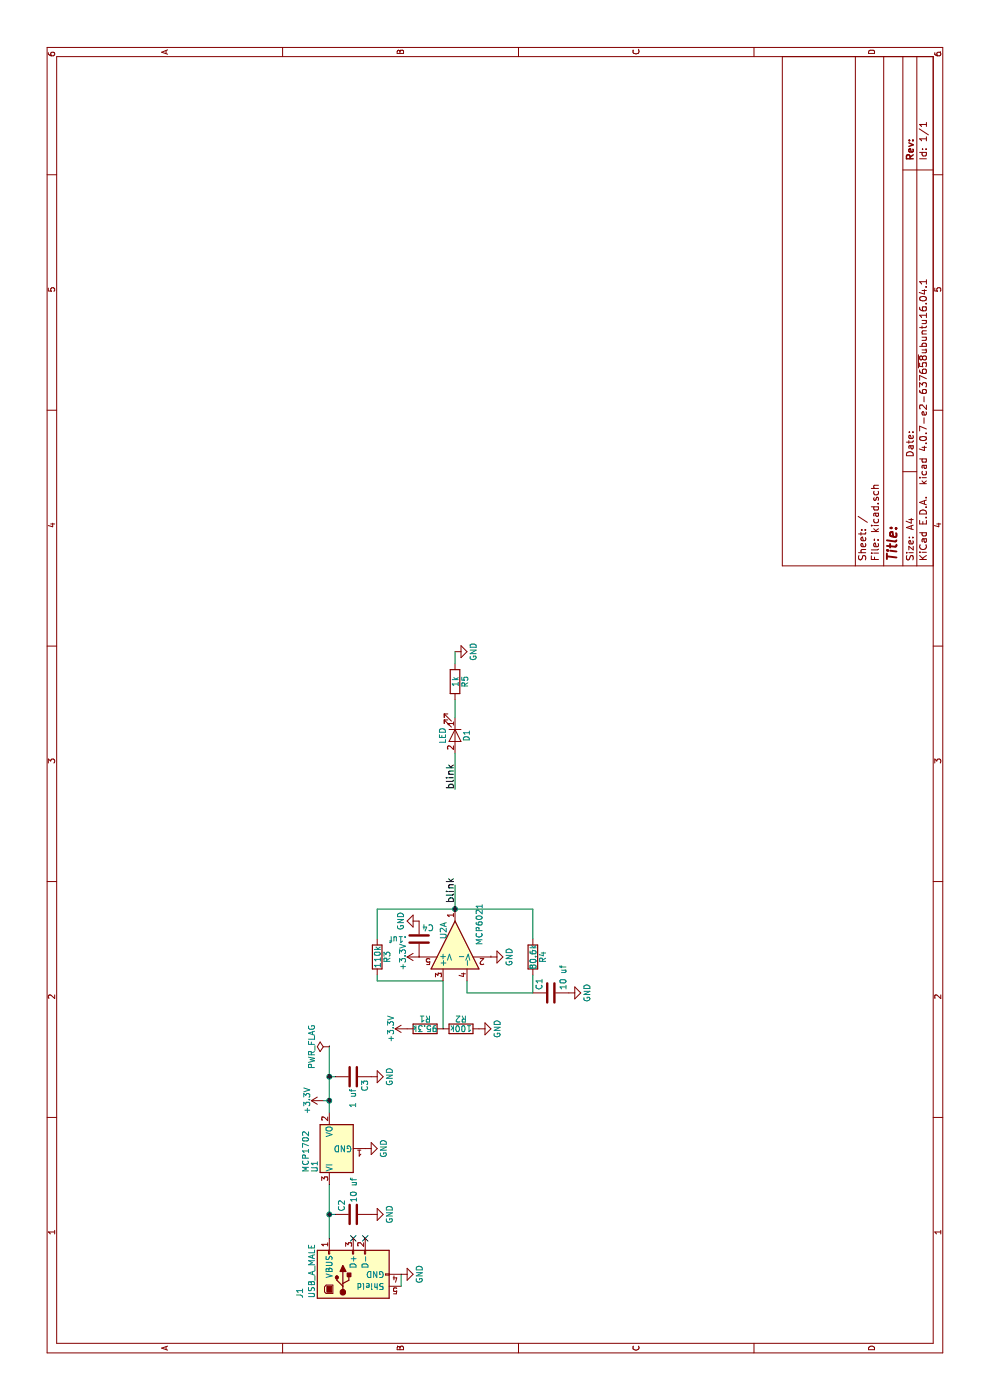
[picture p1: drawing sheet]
EESchema Schematic File Version 2
LIBS:power
LIBS:device
LIBS:switches
LIBS:relays
LIBS:motors
LIBS:transistors
LIBS:conn
LIBS:linear
LIBS:regul
LIBS:74xx
LIBS:cmos4000
LIBS:adc-dac
LIBS:memory
LIBS:xilinx
LIBS:microcontrollers
LIBS:dsp
LIBS:microchip
LIBS:analog_switches
LIBS:motorola
LIBS:texas
LIBS:intel
LIBS:audio
LIBS:interface
LIBS:digital-audio
LIBS:philips
LIBS:display
LIBS:cypress
LIBS:siliconi
LIBS:opto
LIBS:atmel
LIBS:contrib
LIBS:valves
LIBS:component_lib
LIBS:pspice
LIBS:kicad-cache
EELAYER 25 0
EELAYER END
$Descr A4 11693 8268
encoding utf-8
Sheet 1 1
Title ""
Date ""
Rev ""
Comp ""
Comment1 ""
Comment2 ""
Comment3 ""
Comment4 ""
$EndDescr
$Comp
L LD1117S33TR_SOT223 U1
U 1 1
P 2100 2750
F 0 "U1" H 1950 2875 50  0000 C CNN
F 1 "MCP1702" H 1900 2950 50  0000 L CNN
F 2 "TO_SOT_Packages_SMD:SOT-23" H 2100 2950 50  0001 C CNN
F 3 "" H 2200 2500 50  0001 C CNN
	1    2100 2750
	1    0    0    -1  
$EndComp
$Comp
L +3.3V #PWR01
U 1 1
P 2500 2700
F 0 "#PWR01" H 2500 2550 50  0001 C CNN
F 1 "+3.3V" H 2500 2840 50  0000 C CNN
F 2 "" H 2500 2700 50  0001 C CNN
F 3 "" H 2500 2700 50  0001 C CNN
	1    2500 2700
	1    0    0    -1  
$EndComp
$Comp
L +3.3V #PWR02
U 1 1
P 3700 3500
F 0 "#PWR02" H 3700 3350 50  0001 C CNN
F 1 "+3.3V" H 3700 3640 50  0000 C CNN
F 2 "" H 3700 3500 50  0001 C CNN
F 3 "" H 3700 3500 50  0001 C CNN
	1    3700 3500
	1    0    0    -1  
$EndComp
$Comp
L GND #PWR03
U 1 1
P 1050 3350
F 0 "#PWR03" H 1050 3100 50  0001 C CNN
F 1 "GND" H 1050 3200 50  0000 C CNN
F 2 "" H 1050 3350 50  0001 C CNN
F 3 "" H 1050 3350 50  0001 C CNN
	1    1050 3350
	1    0    0    -1  
$EndComp
$Comp
L GND #PWR04
U 1 1
P 3700 4100
F 0 "#PWR04" H 3700 3850 50  0001 C CNN
F 1 "GND" H 3700 3950 50  0000 C CNN
F 2 "" H 3700 4100 50  0001 C CNN
F 3 "" H 3700 4100 50  0001 C CNN
	1    3700 4100
	1    0    0    -1  
$EndComp
$Comp
L GND #PWR05
U 1 1
P 2100 3050
F 0 "#PWR05" H 2100 2800 50  0001 C CNN
F 1 "GND" H 2100 2900 50  0000 C CNN
F 2 "" H 2100 3050 50  0001 C CNN
F 3 "" H 2100 3050 50  0001 C CNN
	1    2100 3050
	1    0    0    -1  
$EndComp
$Comp
L C C1
U 1 1
P 3400 4600
F 0 "C1" H 3425 4700 50  0000 L CNN
F 1 "10 uf" H 3425 4500 50  0000 L CNN
F 2 "Capacitors_SMD:C_0805" H 3438 4450 50  0001 C CNN
F 3 "" H 3400 4600 50  0001 C CNN
	1    3400 4600
	1    0    0    -1  
$EndComp
$Comp
L R R4
U 1 1
P 3700 4450
F 0 "R4" V 3780 4450 50  0000 C CNN
F 1 "80.6k" V 3700 4450 50  0000 C CNN
F 2 "Resistors_SMD:R_0603" V 3630 4450 50  0001 C CNN
F 3 "" H 3700 4450 50  0001 C CNN
	1    3700 4450
	0    1    1    0   
$EndComp
$Comp
L R R3
U 1 1
P 3700 3150
F 0 "R3" V 3780 3150 50  0000 C CNN
F 1 "110k" V 3700 3150 50  0000 C CNN
F 2 "Resistors_SMD:R_0603" V 3630 3150 50  0001 C CNN
F 3 "" H 3700 3150 50  0001 C CNN
	1    3700 3150
	0    1    1    0   
$EndComp
$Comp
L R R1
U 1 1
P 3100 3550
F 0 "R1" V 3180 3550 50  0000 C CNN
F 1 "95.3k" V 3100 3550 50  0000 C CNN
F 2 "Resistors_SMD:R_0603" V 3030 3550 50  0001 C CNN
F 3 "" H 3100 3550 50  0001 C CNN
	1    3100 3550
	1    0    0    -1  
$EndComp
$Comp
L R R2
U 1 1
P 3100 3850
F 0 "R2" V 3180 3850 50  0000 C CNN
F 1 "100k" V 3100 3850 50  0000 C CNN
F 2 "Resistors_SMD:R_0603" V 3030 3850 50  0001 C CNN
F 3 "" H 3100 3850 50  0001 C CNN
	1    3100 3850
	1    0    0    -1  
$EndComp
$Comp
L +3.3V #PWR06
U 1 1
P 3100 3400
F 0 "#PWR06" H 3100 3250 50  0001 C CNN
F 1 "+3.3V" H 3100 3540 50  0000 C CNN
F 2 "" H 3100 3400 50  0001 C CNN
F 3 "" H 3100 3400 50  0001 C CNN
	1    3100 3400
	1    0    0    -1  
$EndComp
$Comp
L GND #PWR07
U 1 1
P 3100 4000
F 0 "#PWR07" H 3100 3750 50  0001 C CNN
F 1 "GND" H 3100 3850 50  0000 C CNN
F 2 "" H 3100 4000 50  0001 C CNN
F 3 "" H 3100 4000 50  0001 C CNN
	1    3100 4000
	1    0    0    -1  
$EndComp
Text Label 4150 3800 0    60   ~ 0
blink
$Comp
L GND #PWR08
U 1 1
P 3400 4750
F 0 "#PWR08" H 3400 4500 50  0001 C CNN
F 1 "GND" H 3400 4600 50  0000 C CNN
F 2 "" H 3400 4750 50  0001 C CNN
F 3 "" H 3400 4750 50  0001 C CNN
	1    3400 4750
	1    0    0    -1  
$EndComp
NoConn ~ 1350 2950
NoConn ~ 1350 3050
$Comp
L USB_A_MALE J1
U 1 1
P 1050 2950
F 0 "J1" H 850 3400 50  0000 L CNN
F 1 "USB_A_MALE" H 850 3300 50  0000 L CNN
F 2 "usb_male:USB_A_male" H 1200 2900 50  0001 C CNN
F 3 "" H 1200 2900 50  0001 C CNN
	1    1050 2950
	1    0    0    -1  
$EndComp
$Comp
L PWR_FLAG #FLG09
U 1 1
P 2950 2750
F 0 "#FLG09" H 2950 2825 50  0001 C CNN
F 1 "PWR_FLAG" H 2950 2900 50  0000 C CNN
F 2 "" H 2950 2750 50  0001 C CNN
F 3 "" H 2950 2750 50  0001 C CNN
	1    2950 2750
	1    0    0    -1  
$EndComp
Text Label 5100 3800 0    60   ~ 0
blink
$Comp
L LED D1
U 1 1
P 5550 3800
F 0 "D1" H 5550 3900 50  0000 C CNN
F 1 "LED" H 5550 3700 50  0000 C CNN
F 2 "LEDs:LED_0805" H 5550 3800 50  0001 C CNN
F 3 "" H 5550 3800 50  0001 C CNN
	1    5550 3800
	-1   0    0    1   
$EndComp
$Comp
L R R5
U 1 1
P 6000 3800
F 0 "R5" V 6080 3800 50  0000 C CNN
F 1 "1k" V 6000 3800 50  0000 C CNN
F 2 "Resistors_SMD:R_0603" V 5930 3800 50  0001 C CNN
F 3 "" H 6000 3800 50  0001 C CNN
	1    6000 3800
	0    1    1    0   
$EndComp
$Comp
L GND #PWR010
U 1 1
P 6250 3800
F 0 "#PWR010" H 6250 3550 50  0001 C CNN
F 1 "GND" H 6250 3650 50  0000 C CNN
F 2 "" H 6250 3800 50  0001 C CNN
F 3 "" H 6250 3800 50  0001 C CNN
	1    6250 3800
	1    0    0    -1  
$EndComp
$Comp
L C C2
U 1 1
P 1550 2950
F 0 "C2" H 1575 3050 50  0000 L CNN
F 1 "10 uf" H 1650 2950 50  0000 L CNN
F 2 "Capacitors_SMD:C_0805" H 1588 2800 50  0001 C CNN
F 3 "" H 1550 2950 50  0001 C CNN
	1    1550 2950
	1    0    0    -1  
$EndComp
$Comp
L GND #PWR011
U 1 1
P 1550 3100
F 0 "#PWR011" H 1550 2850 50  0001 C CNN
F 1 "GND" H 1550 2950 50  0000 C CNN
F 2 "" H 1550 3100 50  0001 C CNN
F 3 "" H 1550 3100 50  0001 C CNN
	1    1550 3100
	1    0    0    -1  
$EndComp
$Comp
L C C3
U 1 1
P 2700 2950
F 0 "C3" H 2725 3050 50  0000 L CNN
F 1 "1 uf" H 2800 2950 50  0000 L CNN
F 2 "Capacitors_SMD:C_0603" H 2738 2800 50  0001 C CNN
F 3 "" H 2700 2950 50  0001 C CNN
	1    2700 2950
	-1   0    0    1   
$EndComp
$Comp
L GND #PWR012
U 1 1
P 2700 3100
F 0 "#PWR012" H 2700 2850 50  0001 C CNN
F 1 "GND" H 2700 2950 50  0000 C CNN
F 2 "" H 2700 3100 50  0001 C CNN
F 3 "" H 2700 3100 50  0001 C CNN
	1    2700 3100
	1    0    0    -1  
$EndComp
Wire Wire Line
	1350 2750 1800 2750
Wire Wire Line
	3700 3500 3700 3500
Wire Wire Line
	3700 4100 3700 4100
Wire Wire Line
	3550 4450 3400 4450
Wire Wire Line
	3400 4450 3400 3900
Wire Wire Line
	3400 3900 3500 3900
Wire Wire Line
	4100 4450 3850 4450
Wire Wire Line
	4100 3150 4100 4450
Wire Wire Line
	3850 3150 4100 3150
Connection ~ 4100 3800
Wire Wire Line
	3550 3150 3500 3150
Wire Wire Line
	3500 3150 3500 3700
Wire Wire Line
	3500 3700 3100 3700
Wire Wire Line
	4100 3800 4300 3800
Wire Wire Line
	2400 2750 2950 2750
Wire Wire Line
	5100 3800 5400 3800
Wire Wire Line
	5850 3800 5700 3800
Wire Wire Line
	6150 3800 6250 3800
Wire Wire Line
	2700 2800 2700 2750
Connection ~ 2700 2750
Wire Wire Line
	2500 2700 2500 2750
Connection ~ 2500 2750
$Comp
L C C4
U 1 1
P 3850 3500
F 0 "C4" H 3875 3600 50  0000 L CNN
F 1 ".1uf" H 3600 3500 50  0000 L CNN
F 2 "Capacitors_SMD:C_0603" H 3888 3350 50  0001 C CNN
F 3 "" H 3850 3500 50  0001 C CNN
	1    3850 3500
	0    1    1    0   
$EndComp
$Comp
L GND #PWR013
U 1 1
P 4000 3500
F 0 "#PWR013" H 4000 3250 50  0001 C CNN
F 1 "GND" H 4000 3350 50  0000 C CNN
F 2 "" H 4000 3500 50  0001 C CNN
F 3 "" H 4000 3500 50  0001 C CNN
	1    4000 3500
	-1   0    0    1   
$EndComp
$Comp
L MCP6021 U2
U 1 1
P 3800 3800
F 0 "U2" H 3850 3900 50  0000 L CNN
F 1 "MCP6021" H 3800 3600 50  0000 L CNN
F 2 "TO_SOT_Packages_SMD:SOT-23-5" H 3800 3800 50  0001 C CNN
F 3 "" H 3800 3800 50  0001 C CNN
	1    3800 3800
	1    0    0    -1  
$EndComp
Wire Wire Line
	1550 2750 1550 2800
Connection ~ 1550 2750
Wire Wire Line
	950  3350 1050 3350
$EndSCHEMATC
